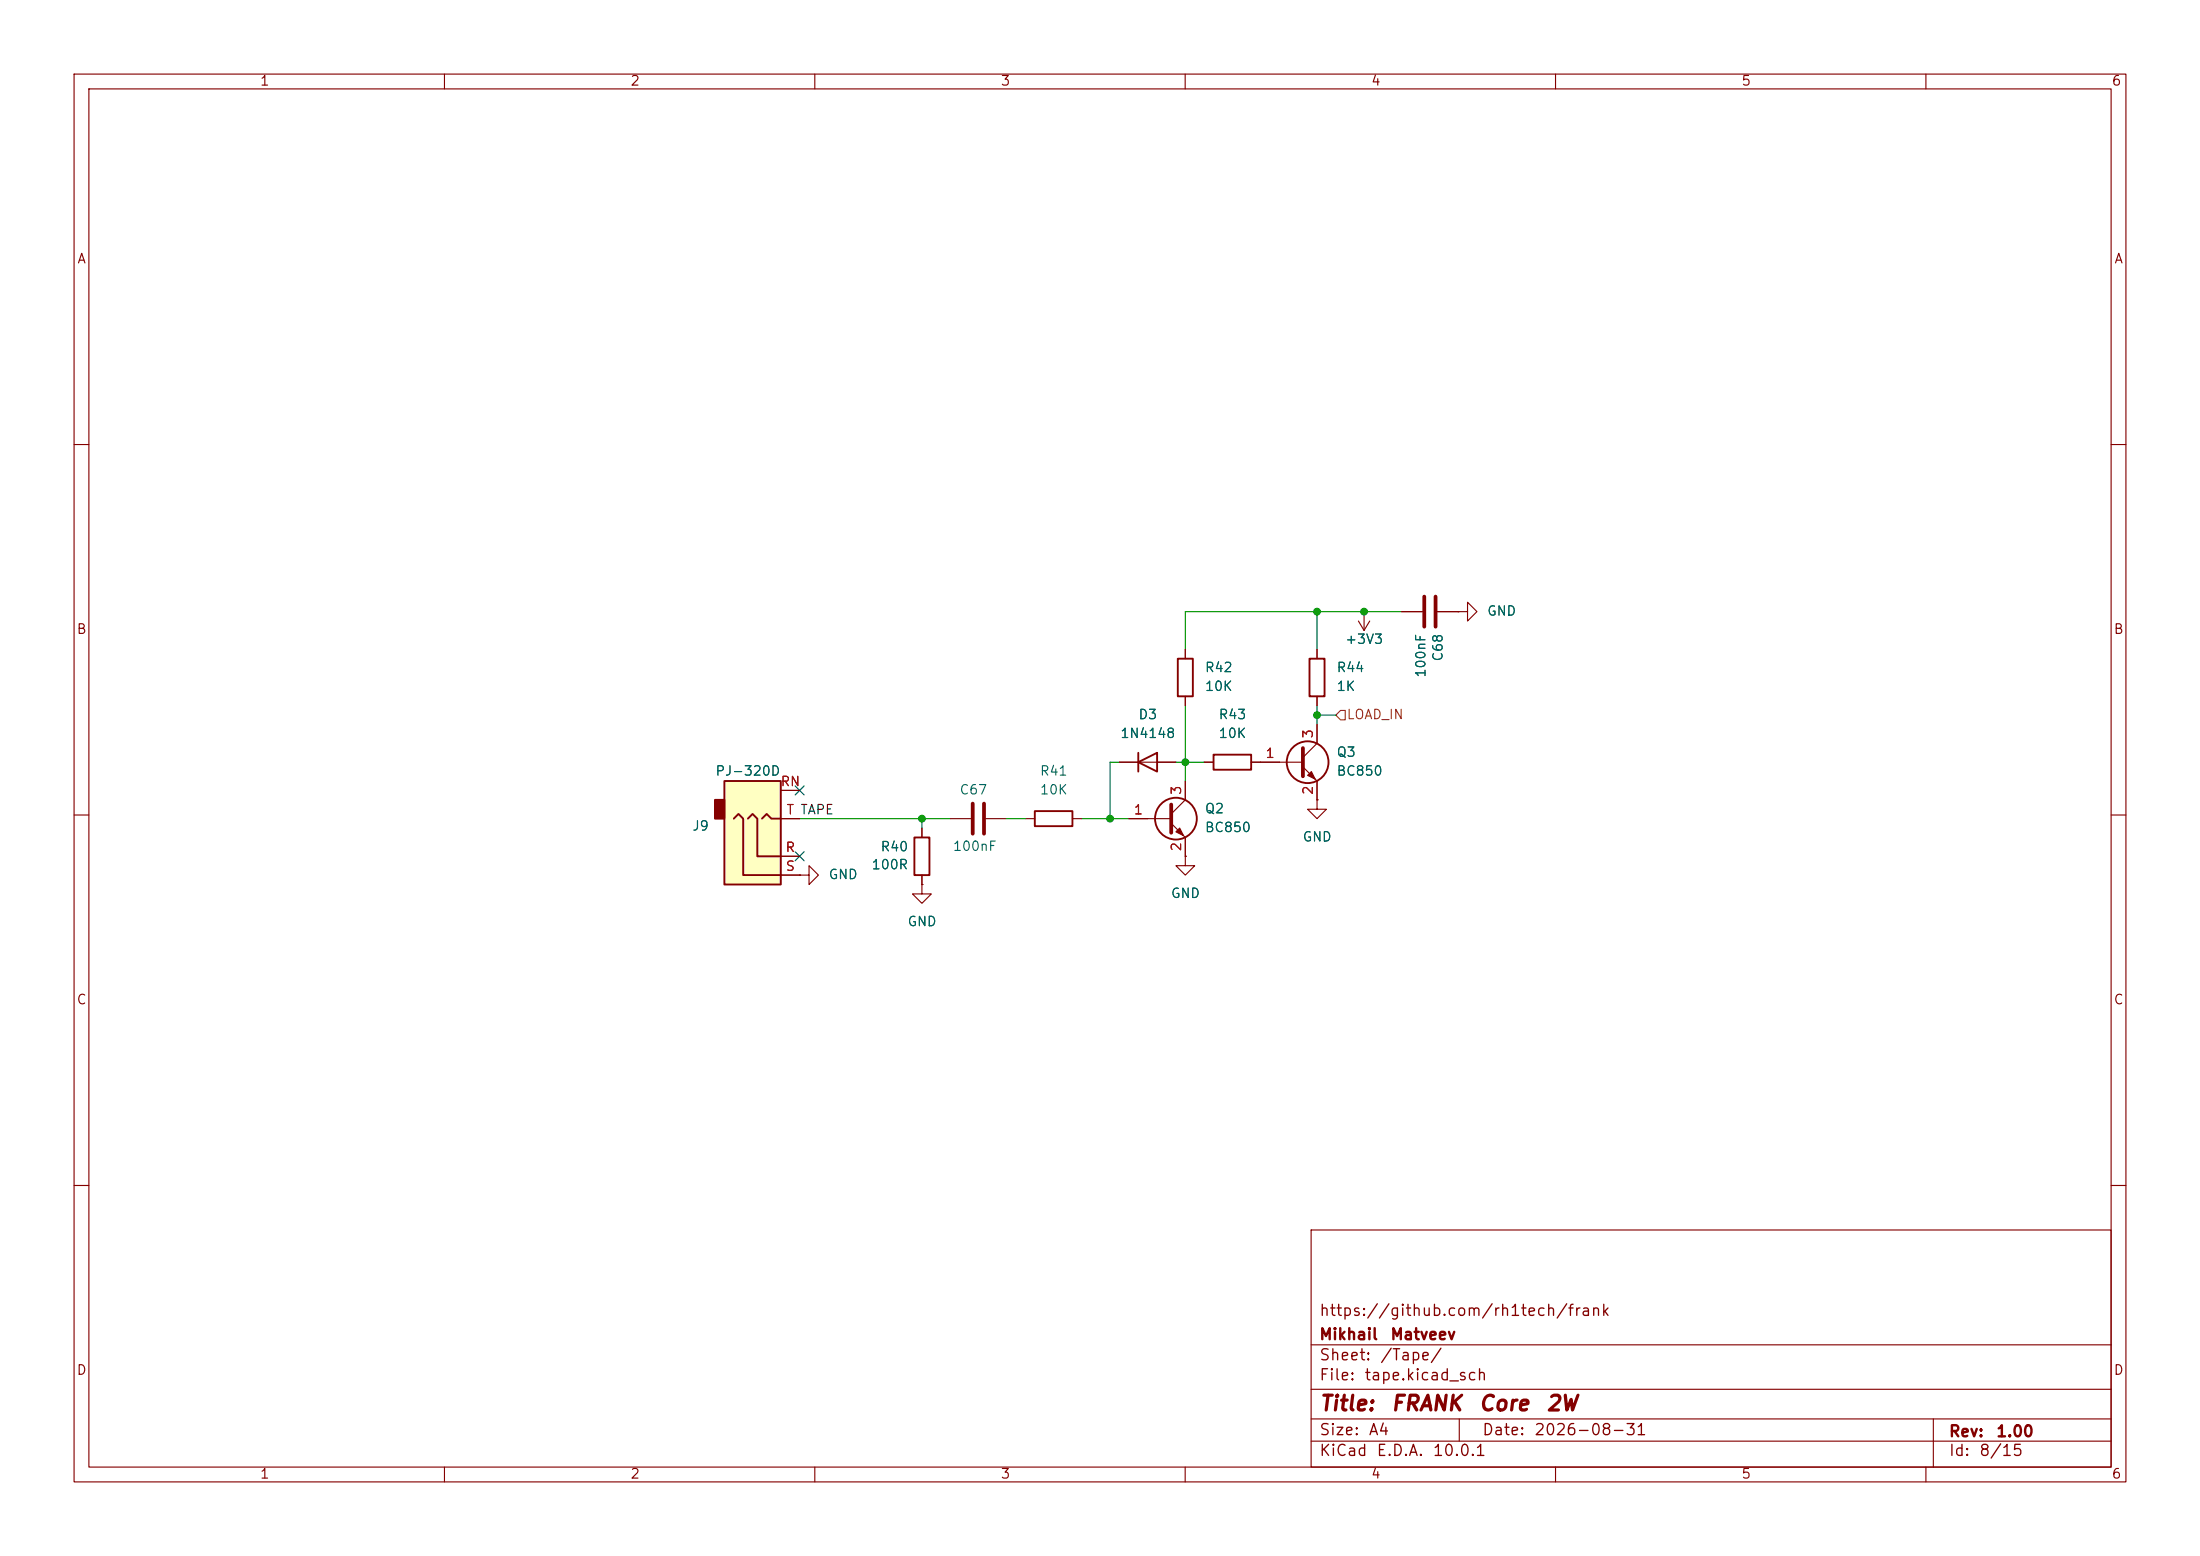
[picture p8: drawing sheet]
(kicad_sch
 (version 20260306)
 (generator "eeschema")
 (generator_version "10.0")
 (paper "A4")
 (title_block
  (title "${NAME}")
  (date "${DATE}")
  (rev "${VERSION}")
  (company "Mikhail Matveev")
  (comment 1 "https://github.com/rh1tech/frank"))
 (lib_symbols
  (symbol "FRANK:+3V3"
   (power global)
   (pin_numbers (hide yes))
   (pin_names
    (offset 0) (hide yes)) (exclude_from_sim no) (in_bom yes) (on_board yes)
   (in_pos_files yes)
   (duplicate_pin_numbers_are_jumpers no)
   (property "Reference" "#PWR" (at 0 -3.81 0) (show_name no) (do_not_autoplace no) (hide yes) (effects (font (size 1.27 1.27))))
   (property "Value" "+3V3" (at 0 3.556 0) (show_name no) (do_not_autoplace no) (effects (font (size 1.27 1.27))))
   (property "Footprint" "" (at 0 0 0) (show_name no) (do_not_autoplace no) (hide yes) (effects (font (size 1.27 1.27))))
   (property "Datasheet" "" (at 0 0 0) (show_name no) (do_not_autoplace no) (hide yes) (effects (font (size 1.27 1.27))))
   (property "Description" "Power symbol creates a global label with name \"+3V3\"" (at 0 0 0) (show_name no) (do_not_autoplace no) (hide yes) (effects (font (size 1.27 1.27))))
   (symbol "+3V3_0_1"
    (polyline (pts (xy -0.762 1.27) (xy 0 2.54)) (stroke (width 0) (type default)) (fill (type none)))
    (polyline (pts (xy 0 2.54) (xy 0.762 1.27)) (stroke (width 0) (type default)) (fill (type none)))
    (polyline (pts (xy 0 0) (xy 0 2.54)) (stroke (width 0) (type default)) (fill (type none))))
   (symbol "+3V3_1_1"
    (pin power_in line (at 0 0 90) (length 0) (name "" (effects (font (size 1.27 1.27)))) (number "1" (effects (font (size 1.27 1.27))))))
   (embedded_fonts no))
  (symbol "FRANK:AudioJack_3.5mm" (exclude_from_sim no) (in_bom yes) (on_board yes)
   (in_pos_files yes)
   (duplicate_pin_numbers_are_jumpers no)
   (property "Reference" "J12" (at -7.1119 -4.0097 0) (show_name no) (do_not_autoplace no) (effects (font (size 1.27 1.27)) (justify right)))
   (property "Value" "PJ-320D" (at 2.54 -11.43 0) (show_name no) (do_not_autoplace no) (hide yes) (effects (font (size 1.27 1.27)) (justify right)))
   (property "Footprint" "FRANK:AudioJack_3.5mm_PJ320D_AudioOut" (at 0 0 0) (show_name no) (do_not_autoplace no) (hide yes) (effects (font (size 1.27 1.27))))
   (property "Datasheet" "" (at 0 0 0) (show_name no) (do_not_autoplace no) (hide yes) (effects (font (size 1.27 1.27))))
   (property "Description" "" (at 0 0 0) (show_name no) (do_not_autoplace no) (hide yes) (effects (font (size 1.27 1.27))))
   (property "AliExpress" "https://www.aliexpress.com/item/4001158231104.html" (at 0 0 0) (show_name no) (do_not_autoplace no) (hide yes) (effects (font (size 1.27 1.27))))
   (property "Availability" "" (at 0 0 0) (show_name no) (do_not_autoplace no) (effects (font (size 1.27 1.27))))
   (property "Check_prices" "" (at 0 0 0) (show_name no) (do_not_autoplace no) (effects (font (size 1.27 1.27))))
   (property "Description_1" "" (at 0 0 0) (show_name no) (do_not_autoplace no) (effects (font (size 1.27 1.27))))
   (property "MF" "" (at 0 0 0) (show_name no) (do_not_autoplace no) (effects (font (size 1.27 1.27))))
   (property "MP" "" (at 0 0 0) (show_name no) (do_not_autoplace no) (effects (font (size 1.27 1.27))))
   (property "Package" "" (at 0 0 0) (show_name no) (do_not_autoplace no) (effects (font (size 1.27 1.27))))
   (property "Price" "" (at 0 0 0) (show_name no) (do_not_autoplace no) (effects (font (size 1.27 1.27))))
   (property "SnapEDA_Link" "" (at 0 0 0) (show_name no) (do_not_autoplace no) (effects (font (size 1.27 1.27))))
   (symbol "AudioJack_3.5mm_0_1"
    (rectangle (start -5.08 -5.08) (end -6.35 -7.62) (stroke (width 0.254) (type default)) (fill (type outline)))
    (polyline (pts (xy -1.905 -5.08) (xy -1.27 -5.715) (xy -0.635 -5.08) (xy -0.635 0) (xy 2.54 0)) (stroke (width 0.254) (type default)) (fill (type none)))
    (polyline (pts (xy 0 -5.08) (xy 0.635 -5.715) (xy 1.27 -5.08) (xy 2.54 -5.08)) (stroke (width 0.254) (type default)) (fill (type none)))
    (rectangle (start 2.54 3.81) (end -5.08 -10.16) (stroke (width 0.254) (type default)) (fill (type background)))
    (polyline (pts (xy 2.54 2.54) (xy -2.54 2.54) (xy -2.54 -5.08) (xy -3.175 -5.715) (xy -3.81 -5.08)) (stroke (width 0.254) (type default)) (fill (type none))))
   (symbol "AudioJack_3.5mm_1_1"
    (pin passive line (at 5.08 0 180) (length 2.54) (name "" (effects (font (size 1.27 1.27)))) (number "R" (effects (font (size 1.27 1.27)))))
    (pin passive line (at 5.08 -8.89 180) (length 2.54) (name "" (effects (font (size 1.27 1.27)))) (number "RN" (effects (font (size 1.27 1.27)))))
    (pin passive line (at 5.08 2.54 180) (length 2.54) (name "" (effects (font (size 1.27 1.27)))) (number "S" (effects (font (size 1.27 1.27)))))
    (pin passive line (at 5.08 -5.08 180) (length 2.54) (name "" (effects (font (size 1.27 1.27)))) (number "T" (effects (font (size 1.27 1.27))))))
   (embedded_fonts no))
  (symbol "FRANK:BC850"
   (pin_names
    (offset 0) (hide yes)) (exclude_from_sim no) (in_bom yes) (on_board yes)
   (in_pos_files yes)
   (duplicate_pin_numbers_are_jumpers no)
   (property "Reference" "Q2" (at 4.8514 0.8347 0) (show_name no) (do_not_autoplace no) (effects (font (size 1.27 1.27)) (justify left)))
   (property "Value" "BC850" (at 4.8514 -1.7022 0) (show_name no) (do_not_autoplace no) (effects (font (size 1.27 1.27)) (justify left)))
   (property "Footprint" "FRANK:SOT-23" (at 5.08 -1.905 0) (show_name no) (do_not_autoplace no) (hide yes) (effects (font (size 1.27 1.27)
    (italic yes)) (justify left)))
   (property "Datasheet" "https://jlcpcb.com/api/file/downloadByFileSystemAccessId/8589906454766653440" (at 0 0 0) (show_name no) (do_not_autoplace no) (hide yes) (effects (font (size 1.27 1.27)) (justify left)))
   (property "Description" "0.1A Ic, 45V Vce, NPN Transistor, SOT-23" (at 0 0 0) (show_name no) (do_not_autoplace no) (hide yes) (effects (font (size 1.27 1.27))))
   (property "AliExpress" "https://www.aliexpress.com/item/1005005008637286.html" (at 0 0 0) (show_name no) (do_not_autoplace no) (hide yes) (effects (font (size 1.27 1.27))))
   (property "LCSC" "" (at 0 0 0) (show_name no) (do_not_autoplace no) (effects (font (size 1.27 1.27))))
   (property "Availability" "" (at 0 0 0) (show_name no) (do_not_autoplace no) (effects (font (size 1.27 1.27))))
   (property "Check_prices" "" (at 0 0 0) (show_name no) (do_not_autoplace no) (effects (font (size 1.27 1.27))))
   (property "Description_1" "" (at 0 0 0) (show_name no) (do_not_autoplace no) (effects (font (size 1.27 1.27))))
   (property "MF" "" (at 0 0 0) (show_name no) (do_not_autoplace no) (effects (font (size 1.27 1.27))))
   (property "MP" "" (at 0 0 0) (show_name no) (do_not_autoplace no) (effects (font (size 1.27 1.27))))
   (property "Package" "" (at 0 0 0) (show_name no) (do_not_autoplace no) (effects (font (size 1.27 1.27))))
   (property "Price" "" (at 0 0 0) (show_name no) (do_not_autoplace no) (effects (font (size 1.27 1.27))))
   (property "SnapEDA_Link" "" (at 0 0 0) (show_name no) (do_not_autoplace no) (effects (font (size 1.27 1.27))))
   (symbol "BC850_0_1"
    (polyline (pts (xy -2.54 0) (xy 0.635 0)) (stroke (width 0) (type default)) (fill (type none)))
    (polyline (pts (xy 0.635 1.905) (xy 0.635 -1.905)) (stroke (width 0.508) (type default)) (fill (type none)))
    (circle (center 1.27 0) (radius 2.8194) (stroke (width 0.254) (type default)) (fill (type none))))
   (symbol "BC850_1_1"
    (polyline (pts (xy 0.635 0.635) (xy 2.54 2.54)) (stroke (width 0) (type default)) (fill (type none)))
    (polyline (pts (xy 0.635 -0.635) (xy 2.54 -2.54)) (stroke (width 0) (type default)) (fill (type none)))
    (polyline (pts (xy 1.27 -1.778) (xy 1.778 -1.27) (xy 2.286 -2.286) (xy 1.27 -1.778)) (stroke (width 0) (type default)) (fill (type outline)))
    (pin input line (at -5.08 0 0) (length 2.54) (name "B" (effects (font (size 1.27 1.27)))) (number "1" (effects (font (size 1.27 1.27)))))
    (pin passive line (at 2.54 -5.08 90) (length 2.54) (name "E" (effects (font (size 1.27 1.27)))) (number "2" (effects (font (size 1.27 1.27)))))
    (pin passive line (at 2.54 5.08 270) (length 2.54) (name "C" (effects (font (size 1.27 1.27)))) (number "3" (effects (font (size 1.27 1.27))))))
   (embedded_fonts no))
  (symbol "FRANK:C"
   (pin_numbers (hide yes))
   (pin_names
    (offset 0.254)) (exclude_from_sim no) (in_bom yes) (on_board yes)
   (in_pos_files yes)
   (duplicate_pin_numbers_are_jumpers no)
   (property "Reference" "C" (at 0.635 2.54 0) (show_name no) (do_not_autoplace no) (effects (font (size 1.27 1.27)) (justify left)))
   (property "Value" "C" (at 0.635 -2.54 0) (show_name no) (do_not_autoplace no) (effects (font (size 1.27 1.27)) (justify left)))
   (property "Footprint" "" (at 0.9652 -3.81 0) (show_name no) (do_not_autoplace no) (hide yes) (effects (font (size 1.27 1.27))))
   (property "Datasheet" "" (at 0 0 0) (show_name no) (do_not_autoplace no) (hide yes) (effects (font (size 1.27 1.27))))
   (property "Description" "Unpolarized capacitor" (at 0 0 0) (show_name no) (do_not_autoplace no) (hide yes) (effects (font (size 1.27 1.27))))
   (symbol "C_0_1"
    (polyline (pts (xy -2.032 0.762) (xy 2.032 0.762)) (stroke (width 0.508) (type default)) (fill (type none)))
    (polyline (pts (xy -2.032 -0.762) (xy 2.032 -0.762)) (stroke (width 0.508) (type default)) (fill (type none))))
   (symbol "C_1_1"
    (pin passive line (at 0 3.81 270) (length 2.794) (name "" (effects (font (size 1.27 1.27)))) (number "1" (effects (font (size 1.27 1.27)))))
    (pin passive line (at 0 -3.81 90) (length 2.794) (name "" (effects (font (size 1.27 1.27)))) (number "2" (effects (font (size 1.27 1.27))))))
   (embedded_fonts no))
  (symbol "FRANK:D"
   (pin_numbers (hide yes))
   (pin_names
    (offset 1.016) (hide yes)) (exclude_from_sim no) (in_bom yes) (on_board yes)
   (in_pos_files yes)
   (duplicate_pin_numbers_are_jumpers no)
   (property "Reference" "D" (at 0 2.54 0) (show_name no) (do_not_autoplace no) (effects (font (size 1.27 1.27))))
   (property "Value" "D" (at 0 -2.54 0) (show_name no) (do_not_autoplace no) (effects (font (size 1.27 1.27))))
   (property "Footprint" "" (at 0 0 0) (show_name no) (do_not_autoplace no) (hide yes) (effects (font (size 1.27 1.27))))
   (property "Datasheet" "" (at 0 0 0) (show_name no) (do_not_autoplace no) (hide yes) (effects (font (size 1.27 1.27))))
   (property "Description" "Diode" (at 0 0 0) (show_name no) (do_not_autoplace no) (hide yes) (effects (font (size 1.27 1.27))))
   (property "Sim.Device" "D" (at 0 0 0) (show_name no) (do_not_autoplace no) (hide yes) (effects (font (size 1.27 1.27))))
   (property "Sim.Pins" "1=K 2=A" (at 0 0 0) (show_name no) (do_not_autoplace no) (hide yes) (effects (font (size 1.27 1.27))))
   (symbol "D_0_1"
    (polyline (pts (xy -1.27 1.27) (xy -1.27 -1.27)) (stroke (width 0.254) (type default)) (fill (type none)))
    (polyline (pts (xy 1.27 1.27) (xy 1.27 -1.27) (xy -1.27 0) (xy 1.27 1.27)) (stroke (width 0.254) (type default)) (fill (type none)))
    (polyline (pts (xy 1.27 0) (xy -1.27 0)) (stroke (width 0) (type default)) (fill (type none))))
   (symbol "D_1_1"
    (pin passive line (at -3.81 0 0) (length 2.54) (name "K" (effects (font (size 1.27 1.27)))) (number "1" (effects (font (size 1.27 1.27)))))
    (pin passive line (at 3.81 0 180) (length 2.54) (name "A" (effects (font (size 1.27 1.27)))) (number "2" (effects (font (size 1.27 1.27))))))
   (embedded_fonts no))
  (symbol "FRANK:GND"
   (power global)
   (pin_numbers (hide yes))
   (pin_names
    (offset 0) (hide yes)) (exclude_from_sim no) (in_bom yes) (on_board yes)
   (in_pos_files yes)
   (duplicate_pin_numbers_are_jumpers no)
   (property "Reference" "#PWR" (at 0 -6.35 0) (show_name no) (do_not_autoplace no) (hide yes) (effects (font (size 1.27 1.27))))
   (property "Value" "GND" (at 0 -3.81 0) (show_name no) (do_not_autoplace no) (effects (font (size 1.27 1.27))))
   (property "Footprint" "" (at 0 0 0) (show_name no) (do_not_autoplace no) (hide yes) (effects (font (size 1.27 1.27))))
   (property "Datasheet" "" (at 0 0 0) (show_name no) (do_not_autoplace no) (hide yes) (effects (font (size 1.27 1.27))))
   (property "Description" "Power symbol creates a global label with name \"GND\" , ground" (at 0 0 0) (show_name no) (do_not_autoplace no) (hide yes) (effects (font (size 1.27 1.27))))
   (symbol "GND_0_1"
    (polyline (pts (xy 0 0) (xy 0 -1.27) (xy 1.27 -1.27) (xy 0 -2.54) (xy -1.27 -1.27) (xy 0 -1.27)) (stroke (width 0) (type default)) (fill (type none))))
   (symbol "GND_1_1"
    (pin power_in line (at 0 0 270) (length 0) (name "" (effects (font (size 1.27 1.27)))) (number "1" (effects (font (size 1.27 1.27))))))
   (embedded_fonts no))
  (symbol "FRANK:R"
   (pin_numbers (hide yes))
   (pin_names
    (offset 0)) (exclude_from_sim no) (in_bom yes) (on_board yes)
   (in_pos_files yes)
   (duplicate_pin_numbers_are_jumpers no)
   (property "Reference" "R" (at 2.032 0 90) (show_name no) (do_not_autoplace no) (effects (font (size 1.27 1.27))))
   (property "Value" "R" (at 0 0 90) (show_name no) (do_not_autoplace no) (effects (font (size 1.27 1.27))))
   (property "Footprint" "" (at -1.778 0 90) (show_name no) (do_not_autoplace no) (hide yes) (effects (font (size 1.27 1.27))))
   (property "Datasheet" "" (at 0 0 0) (show_name no) (do_not_autoplace no) (hide yes) (effects (font (size 1.27 1.27))))
   (property "Description" "Resistor" (at 0 0 0) (show_name no) (do_not_autoplace no) (hide yes) (effects (font (size 1.27 1.27))))
   (symbol "R_0_1"
    (rectangle (start -1.016 -2.54) (end 1.016 2.54) (stroke (width 0.254) (type default)) (fill (type none))))
   (symbol "R_1_1"
    (pin passive line (at 0 3.81 270) (length 1.27) (name "" (effects (font (size 1.27 1.27)))) (number "1" (effects (font (size 1.27 1.27)))))
    (pin passive line (at 0 -3.81 90) (length 1.27) (name "" (effects (font (size 1.27 1.27)))) (number "2" (effects (font (size 1.27 1.27))))))
   (embedded_fonts no)))
 (junction
  (at 149.86 110.49)
  (diameter 0)
  (color 0 0 0 0))
 (junction
  (at 177.8 96.52)
  (diameter 0)
  (color 0 0 0 0))
 (junction
  (at 160.02 102.87)
  (diameter 0)
  (color 0 0 0 0))
 (junction
  (at 124.46 110.49)
  (diameter 0)
  (color 0 0 0 0))
 (junction
  (at 177.8 82.55)
  (diameter 0)
  (color 0 0 0 0))
 (junction
  (at 184.15 82.55)
  (diameter 0)
  (color 0 0 0 0))
 (no_connect
  (at 107.95 106.68))
 (no_connect
  (at 107.95 115.57))
 (wire
  (pts (xy 107.95 110.49) (xy 124.46 110.49))
  (stroke (width 0) (type default)))
 (wire
  (pts (xy 158.75 102.87) (xy 160.02 102.87))
  (stroke (width 0) (type default)))
 (wire
  (pts (xy 160.02 95.25) (xy 160.02 102.87))
  (stroke (width 0) (type default)))
 (wire
  (pts (xy 177.8 95.25) (xy 177.8 96.52))
  (stroke (width 0) (type default)))
 (wire
  (pts (xy 151.13 102.87) (xy 149.86 102.87))
  (stroke (width 0) (type default)))
 (wire
  (pts (xy 160.02 82.55) (xy 177.8 82.55))
  (stroke (width 0) (type default)))
 (wire
  (pts (xy 180.34 96.52) (xy 177.8 96.52))
  (stroke (width 0) (type default)))
 (wire
  (pts (xy 177.8 82.55) (xy 177.8 87.63))
  (stroke (width 0) (type default)))
 (wire
  (pts (xy 146.05 110.49) (xy 149.86 110.49))
  (stroke (width 0) (type default)))
 (wire
  (pts (xy 160.02 82.55) (xy 160.02 87.63))
  (stroke (width 0) (type default)))
 (wire
  (pts (xy 124.46 110.49) (xy 124.46 111.76))
  (stroke (width 0) (type default)))
 (wire
  (pts (xy 160.02 102.87) (xy 160.02 105.41))
  (stroke (width 0) (type default)))
 (wire
  (pts (xy 149.86 102.87) (xy 149.86 110.49))
  (stroke (width 0) (type default)))
 (wire
  (pts (xy 184.15 82.55) (xy 189.23 82.55))
  (stroke (width 0) (type default)))
 (wire
  (pts (xy 177.8 96.52) (xy 177.8 97.79))
  (stroke (width 0) (type default)))
 (wire
  (pts (xy 135.89 110.49) (xy 138.43 110.49))
  (stroke (width 0) (type default)))
 (wire
  (pts (xy 149.86 110.49) (xy 152.4 110.49))
  (stroke (width 0) (type default)))
 (wire
  (pts (xy 160.02 102.87) (xy 162.56 102.87))
  (stroke (width 0) (type default)))
 (wire
  (pts (xy 124.46 110.49) (xy 128.27 110.49))
  (stroke (width 0) (type default)))
 (wire
  (pts (xy 177.8 82.55) (xy 184.15 82.55))
  (stroke (width 0) (type default)))
 (label "TAPE"
  (at 107.95 110.49 0)
  (effects (font (size 1.27 1.27)) (justify left bottom)))
 (hierarchical_label "LOAD_IN"
  (shape input)
  (at 180.34 96.52 0)
  (effects (font (size 1.27 1.27)) (justify left)))
 (symbol
  (lib_id "FRANK:GND")
  (at 124.46 119.38 0)
  (unit 1)
  (body_style 1)
  (exclude_from_sim no)
  (in_bom yes)
  (on_board yes)
  (in_pos_files yes)
  (dnp no)
  (fields_autoplaced yes)
  (property "Reference" "#PWR0135" (at 124.46 125.73 0) (hide yes) (show_name no) (do_not_autoplace no) (effects (font (size 1.27 1.27))))
  (property "Value" "GND" (at 124.46 124.46 0) (show_name no) (do_not_autoplace no) (effects (font (size 1.27 1.27))))
  (property "Footprint" "" (at 124.46 119.38 0) (hide yes) (show_name no) (do_not_autoplace no) (effects (font (size 1.27 1.27))))
  (property "Datasheet" "" (at 124.46 119.38 0) (hide yes) (show_name no) (do_not_autoplace no) (effects (font (size 1.27 1.27))))
  (property "Description" "Power symbol creates a global label with name \"GND\" , ground" (at 124.46 119.38 0) (hide yes) (show_name no) (do_not_autoplace no) (effects (font (size 1.27 1.27))))
  (pin "1"))
 (symbol
  (lib_id "FRANK:C")
  (at 193.04 82.55 270)
  (unit 1)
  (body_style 1)
  (exclude_from_sim no)
  (in_bom yes)
  (on_board yes)
  (in_pos_files yes)
  (dnp no)
  (property "Reference" "C68" (at 194.2084 85.471 0) (show_name no) (do_not_autoplace no) (effects (font (size 1.27 1.27)) (justify left)))
  (property "Value" "100nF" (at 191.897 85.471 0) (show_name no) (do_not_autoplace no) (effects (font (size 1.27 1.27)) (justify left)))
  (property "Footprint" "FRANK:C_0603_1608Metric" (at 189.23 83.5152 0) (hide yes) (show_name no) (do_not_autoplace no) (effects (font (size 1.27 1.27))))
  (property "Datasheet" "https://jlcpcb.com/api/file/downloadByFileSystemAccessId/8667086713681608704" (at 193.04 82.55 0) (hide yes) (show_name no) (do_not_autoplace no) (effects (font (size 1.27 1.27))))
  (property "Description" "Unpolarized capacitor" (at 193.04 82.55 0) (hide yes) (show_name no) (do_not_autoplace no) (effects (font (size 1.27 1.27))))
  (property "AliExpress" "https://www.aliexpress.com/item/33008008276.html" (at 193.04 82.55 0) (hide yes) (show_name no) (do_not_autoplace no) (effects (font (size 1.27 1.27))))
  (property "LCSC" "C14663" (at 193.04 82.55 0) (hide yes) (show_name no) (do_not_autoplace no) (effects (font (size 1.27 1.27))))
  (pin "1")
  (pin "2"))
 (symbol
  (lib_id "FRANK:GND")
  (at 196.85 82.55 90)
  (unit 1)
  (body_style 1)
  (exclude_from_sim no)
  (in_bom yes)
  (on_board yes)
  (in_pos_files yes)
  (dnp no)
  (fields_autoplaced yes)
  (property "Reference" "#PWR0139" (at 203.2 82.55 0) (hide yes) (show_name no) (do_not_autoplace no) (effects (font (size 1.27 1.27))))
  (property "Value" "GND" (at 200.66 82.5499 90) (show_name no) (do_not_autoplace no) (effects (font (size 1.27 1.27)) (justify right)))
  (property "Footprint" "" (at 196.85 82.55 0) (hide yes) (show_name no) (do_not_autoplace no) (effects (font (size 1.27 1.27))))
  (property "Datasheet" "" (at 196.85 82.55 0) (hide yes) (show_name no) (do_not_autoplace no) (effects (font (size 1.27 1.27))))
  (property "Description" "Power symbol creates a global label with name \"GND\" , ground" (at 196.85 82.55 0) (hide yes) (show_name no) (do_not_autoplace no) (effects (font (size 1.27 1.27))))
  (pin "1"))
 (symbol
  (lib_id "FRANK:+3V3")
  (at 184.15 82.55 180)
  (unit 1)
  (body_style 1)
  (exclude_from_sim no)
  (in_bom yes)
  (on_board yes)
  (in_pos_files yes)
  (dnp no)
  (property "Reference" "#PWR0138" (at 184.15 78.74 0) (hide yes) (show_name no) (do_not_autoplace no) (effects (font (size 1.27 1.27))))
  (property "Value" "+3V3" (at 184.15 86.36 0) (show_name no) (do_not_autoplace no) (effects (font (size 1.27 1.27))))
  (property "Footprint" "" (at 184.15 82.55 0) (hide yes) (show_name no) (do_not_autoplace no) (effects (font (size 1.27 1.27))))
  (property "Datasheet" "" (at 184.15 82.55 0) (hide yes) (show_name no) (do_not_autoplace no) (effects (font (size 1.27 1.27))))
  (property "Description" "Power symbol creates a global label with name \"+3V3\"" (at 184.15 82.55 0) (hide yes) (show_name no) (do_not_autoplace no) (effects (font (size 1.27 1.27))))
  (pin "1"))
 (symbol
  (lib_id "FRANK:GND")
  (at 160.02 115.57 0)
  (unit 1)
  (body_style 1)
  (exclude_from_sim no)
  (in_bom yes)
  (on_board yes)
  (in_pos_files yes)
  (dnp no)
  (fields_autoplaced yes)
  (property "Reference" "#PWR0136" (at 160.02 121.92 0) (hide yes) (show_name no) (do_not_autoplace no) (effects (font (size 1.27 1.27))))
  (property "Value" "GND" (at 160.02 120.65 0) (show_name no) (do_not_autoplace no) (effects (font (size 1.27 1.27))))
  (property "Footprint" "" (at 160.02 115.57 0) (hide yes) (show_name no) (do_not_autoplace no) (effects (font (size 1.27 1.27))))
  (property "Datasheet" "" (at 160.02 115.57 0) (hide yes) (show_name no) (do_not_autoplace no) (effects (font (size 1.27 1.27))))
  (property "Description" "Power symbol creates a global label with name \"GND\" , ground" (at 160.02 115.57 0) (hide yes) (show_name no) (do_not_autoplace no) (effects (font (size 1.27 1.27))))
  (pin "1"))
 (symbol
  (lib_id "FRANK:R")
  (at 160.02 91.44 0)
  (unit 1)
  (body_style 1)
  (exclude_from_sim no)
  (in_bom yes)
  (on_board yes)
  (in_pos_files yes)
  (dnp no)
  (fields_autoplaced yes)
  (property "Reference" "R42" (at 162.56 90.1699 0) (show_name no) (do_not_autoplace no) (effects (font (size 1.27 1.27)) (justify left)))
  (property "Value" "10K" (at 162.56 92.7099 0) (show_name no) (do_not_autoplace no) (effects (font (size 1.27 1.27)) (justify left)))
  (property "Footprint" "FRANK:R_0603_1608Metric" (at 158.242 91.44 90) (hide yes) (show_name no) (do_not_autoplace no) (effects (font (size 1.27 1.27))))
  (property "Datasheet" "https://jlcpcb.com/api/file/downloadByFileSystemAccessId/8763490791224557568" (at 160.02 91.44 0) (hide yes) (show_name no) (do_not_autoplace no) (effects (font (size 1.27 1.27))))
  (property "Description" "Resistor" (at 160.02 91.44 0) (hide yes) (show_name no) (do_not_autoplace no) (effects (font (size 1.27 1.27))))
  (property "AliExpress" "https://www.aliexpress.com/item/1005005945735199.html" (at 160.02 91.44 0) (hide yes) (show_name no) (do_not_autoplace no) (effects (font (size 1.27 1.27))))
  (property "LCSC" "C2906982" (at 160.02 91.44 0) (hide yes) (show_name no) (do_not_autoplace no) (effects (font (size 1.27 1.27))))
  (pin "1")
  (pin "2"))
 (symbol
  (lib_id "FRANK:GND")
  (at 177.8 107.95 0)
  (unit 1)
  (body_style 1)
  (exclude_from_sim no)
  (in_bom yes)
  (on_board yes)
  (in_pos_files yes)
  (dnp no)
  (fields_autoplaced yes)
  (property "Reference" "#PWR0137" (at 177.8 114.3 0) (hide yes) (show_name no) (do_not_autoplace no) (effects (font (size 1.27 1.27))))
  (property "Value" "GND" (at 177.8 113.03 0) (show_name no) (do_not_autoplace no) (effects (font (size 1.27 1.27))))
  (property "Footprint" "" (at 177.8 107.95 0) (hide yes) (show_name no) (do_not_autoplace no) (effects (font (size 1.27 1.27))))
  (property "Datasheet" "" (at 177.8 107.95 0) (hide yes) (show_name no) (do_not_autoplace no) (effects (font (size 1.27 1.27))))
  (property "Description" "Power symbol creates a global label with name \"GND\" , ground" (at 177.8 107.95 0) (hide yes) (show_name no) (do_not_autoplace no) (effects (font (size 1.27 1.27))))
  (pin "1"))
 (symbol
  (lib_id "FRANK:AudioJack_3.5mm")
  (at 102.87 115.57 0)
  (mirror x)
  (unit 1)
  (body_style 1)
  (exclude_from_sim no)
  (in_bom yes)
  (on_board yes)
  (in_pos_files yes)
  (dnp no)
  (property "Reference" "J9" (at 95.7581 111.5603 0) (show_name no) (do_not_autoplace no) (effects (font (size 1.27 1.27)) (justify right)))
  (property "Value" "PJ-320D" (at 105.41 104.14 0) (show_name no) (do_not_autoplace no) (effects (font (size 1.27 1.27)) (justify right)))
  (property "Footprint" "FRANK:AudioJack_3.5mm_PJ320D_TapeIn" (at 102.87 115.57 0) (hide yes) (show_name no) (do_not_autoplace no) (effects (font (size 1.27 1.27))))
  (property "Datasheet" "https://jlcpcb.com/api/file/downloadByFileSystemAccessId/8756487168988585984" (at 102.87 115.57 0) (hide yes) (show_name no) (do_not_autoplace no) (effects (font (size 1.27 1.27))))
  (property "Description" "" (at 102.87 115.57 0) (hide yes) (show_name no) (do_not_autoplace no) (effects (font (size 1.27 1.27))))
  (property "AliExpress" "https://www.aliexpress.com/item/4001158231104.html" (at 102.87 115.57 0) (hide yes) (show_name no) (do_not_autoplace no) (effects (font (size 1.27 1.27))))
  (property "LCSC" "C431535" (at 102.87 115.57 0) (hide yes) (show_name no) (do_not_autoplace no) (effects (font (size 1.27 1.27))))
  (pin "R")
  (pin "S")
  (pin "T")
  (pin "RN"))
 (symbol
  (lib_id "FRANK:GND")
  (at 107.95 118.11 90)
  (unit 1)
  (body_style 1)
  (exclude_from_sim no)
  (in_bom yes)
  (on_board yes)
  (in_pos_files yes)
  (dnp no)
  (fields_autoplaced yes)
  (property "Reference" "#PWR0134" (at 114.3 118.11 0) (hide yes) (show_name no) (do_not_autoplace no) (effects (font (size 1.27 1.27))))
  (property "Value" "GND" (at 111.76 118.1099 90) (show_name no) (do_not_autoplace no) (effects (font (size 1.27 1.27)) (justify right)))
  (property "Footprint" "" (at 107.95 118.11 0) (hide yes) (show_name no) (do_not_autoplace no) (effects (font (size 1.27 1.27))))
  (property "Datasheet" "" (at 107.95 118.11 0) (hide yes) (show_name no) (do_not_autoplace no) (effects (font (size 1.27 1.27))))
  (property "Description" "Power symbol creates a global label with name \"GND\" , ground" (at 107.95 118.11 0) (hide yes) (show_name no) (do_not_autoplace no) (effects (font (size 1.27 1.27))))
  (pin "1"))
 (symbol
  (lib_id "FRANK:R")
  (at 166.37 102.87 90)
  (unit 1)
  (body_style 1)
  (exclude_from_sim no)
  (in_bom yes)
  (on_board yes)
  (in_pos_files yes)
  (dnp no)
  (fields_autoplaced yes)
  (property "Reference" "R43" (at 166.37 96.52 90) (show_name no) (do_not_autoplace no) (effects (font (size 1.27 1.27))))
  (property "Value" "10K" (at 166.37 99.06 90) (show_name no) (do_not_autoplace no) (effects (font (size 1.27 1.27))))
  (property "Footprint" "FRANK:R_0603_1608Metric" (at 166.37 104.648 90) (hide yes) (show_name no) (do_not_autoplace no) (effects (font (size 1.27 1.27))))
  (property "Datasheet" "https://jlcpcb.com/api/file/downloadByFileSystemAccessId/8763490791224557568" (at 166.37 102.87 0) (hide yes) (show_name no) (do_not_autoplace no) (effects (font (size 1.27 1.27))))
  (property "Description" "Resistor" (at 166.37 102.87 0) (hide yes) (show_name no) (do_not_autoplace no) (effects (font (size 1.27 1.27))))
  (property "AliExpress" "https://www.aliexpress.com/item/1005005945735199.html" (at 166.37 102.87 0) (hide yes) (show_name no) (do_not_autoplace no) (effects (font (size 1.27 1.27))))
  (property "LCSC" "C2906982" (at 166.37 102.87 0) (hide yes) (show_name no) (do_not_autoplace no) (effects (font (size 1.27 1.27))))
  (pin "1")
  (pin "2"))
 (symbol
  (lib_id "FRANK:BC850")
  (at 157.48 110.49 0)
  (unit 1)
  (body_style 1)
  (exclude_from_sim no)
  (in_bom yes)
  (on_board yes)
  (in_pos_files yes)
  (dnp no)
  (fields_autoplaced yes)
  (property "Reference" "Q2" (at 162.56 109.2199 0) (show_name no) (do_not_autoplace no) (effects (font (size 1.27 1.27)) (justify left)))
  (property "Value" "BC850" (at 162.56 111.7599 0) (show_name no) (do_not_autoplace no) (effects (font (size 1.27 1.27)) (justify left)))
  (property "Footprint" "FRANK:SOT-23" (at 162.56 112.395 0) (hide yes) (show_name no) (do_not_autoplace no) (effects (font (size 1.27 1.27)
    (italic yes)) (justify left)))
  (property "Datasheet" "https://jlcpcb.com/api/file/downloadByFileSystemAccessId/8589906454766653440" (at 157.48 110.49 0) (hide yes) (show_name no) (do_not_autoplace no) (effects (font (size 1.27 1.27)) (justify left)))
  (property "Description" "0.1A Ic, 45V Vce, NPN Transistor, SOT-23" (at 157.48 110.49 0) (hide yes) (show_name no) (do_not_autoplace no) (effects (font (size 1.27 1.27))))
  (property "AliExpress" "https://www.aliexpress.com/item/1005005008637286.html" (at 157.48 110.49 0) (hide yes) (show_name no) (do_not_autoplace no) (effects (font (size 1.27 1.27))))
  (property "LCSC" "C503377" (at 157.48 110.49 0) (hide yes) (show_name no) (do_not_autoplace no) (effects (font (size 1.27 1.27))))
  (pin "1")
  (pin "2")
  (pin "3"))
 (symbol
  (lib_id "FRANK:R")
  (at 177.8 91.44 0)
  (unit 1)
  (body_style 1)
  (exclude_from_sim no)
  (in_bom yes)
  (on_board yes)
  (in_pos_files yes)
  (dnp no)
  (fields_autoplaced yes)
  (property "Reference" "R44" (at 180.34 90.1699 0) (show_name no) (do_not_autoplace no) (effects (font (size 1.27 1.27)) (justify left)))
  (property "Value" "1K" (at 180.34 92.7099 0) (show_name no) (do_not_autoplace no) (effects (font (size 1.27 1.27)) (justify left)))
  (property "Footprint" "FRANK:R_0603_1608Metric" (at 176.022 91.44 90) (hide yes) (show_name no) (do_not_autoplace no) (effects (font (size 1.27 1.27))))
  (property "Datasheet" "https://jlcpcb.com/api/file/downloadByFileSystemAccessId/8579706098733010944" (at 177.8 91.44 0) (hide yes) (show_name no) (do_not_autoplace no) (effects (font (size 1.27 1.27))))
  (property "Description" "Resistor" (at 177.8 91.44 0) (hide yes) (show_name no) (do_not_autoplace no) (effects (font (size 1.27 1.27))))
  (property "AliExpress" "https://www.aliexpress.com/item/1005005945735199.html" (at 177.8 91.44 0) (hide yes) (show_name no) (do_not_autoplace no) (effects (font (size 1.27 1.27))))
  (property "LCSC" "C21190" (at 177.8 91.44 0) (hide yes) (show_name no) (do_not_autoplace no) (effects (font (size 1.27 1.27))))
  (pin "1")
  (pin "2"))
 (symbol
  (lib_id "FRANK:R")
  (at 142.24 110.49 90)
  (unit 1)
  (body_style 1)
  (exclude_from_sim no)
  (in_bom yes)
  (on_board yes)
  (in_pos_files yes)
  (dnp no)
  (fields_autoplaced yes)
  (property "Reference" "R41" (at 142.24 104.14 90) (show_name no) (do_not_autoplace no) (effects (font (size 1.27 1.27))))
  (property "Value" "10K" (at 142.24 106.68 90) (show_name no) (do_not_autoplace no) (effects (font (size 1.27 1.27))))
  (property "Footprint" "FRANK:R_0603_1608Metric" (at 142.24 112.268 90) (hide yes) (show_name no) (do_not_autoplace no) (effects (font (size 1.27 1.27))))
  (property "Datasheet" "https://jlcpcb.com/api/file/downloadByFileSystemAccessId/8763490791224557568" (at 142.24 110.49 0) (hide yes) (show_name no) (do_not_autoplace no) (effects (font (size 1.27 1.27))))
  (property "Description" "Resistor" (at 142.24 110.49 0) (hide yes) (show_name no) (do_not_autoplace no) (effects (font (size 1.27 1.27))))
  (property "AliExpress" "https://www.aliexpress.com/item/1005005945735199.html" (at 142.24 110.49 0) (hide yes) (show_name no) (do_not_autoplace no) (effects (font (size 1.27 1.27))))
  (property "LCSC" "C2906982" (at 142.24 110.49 0) (hide yes) (show_name no) (do_not_autoplace no) (effects (font (size 1.27 1.27))))
  (pin "1")
  (pin "2"))
 (symbol
  (lib_id "FRANK:C")
  (at 132.08 110.49 90)
  (unit 1)
  (body_style 1)
  (exclude_from_sim no)
  (in_bom yes)
  (on_board yes)
  (in_pos_files yes)
  (dnp no)
  (property "Reference" "C67" (at 133.35 106.68 90) (show_name no) (do_not_autoplace no) (effects (font (size 1.27 1.27)) (justify left)))
  (property "Value" "100nF" (at 134.62 114.3 90) (show_name no) (do_not_autoplace no) (effects (font (size 1.27 1.27)) (justify left)))
  (property "Footprint" "FRANK:C_0603_1608Metric" (at 135.89 109.5248 0) (hide yes) (show_name no) (do_not_autoplace no) (effects (font (size 1.27 1.27))))
  (property "Datasheet" "https://jlcpcb.com/api/file/downloadByFileSystemAccessId/8667086713681608704" (at 132.08 110.49 0) (hide yes) (show_name no) (do_not_autoplace no) (effects (font (size 1.27 1.27))))
  (property "Description" "Unpolarized capacitor" (at 132.08 110.49 0) (hide yes) (show_name no) (do_not_autoplace no) (effects (font (size 1.27 1.27))))
  (property "AliExpress" "https://www.aliexpress.com/item/33008008276.html" (at 132.08 110.49 0) (hide yes) (show_name no) (do_not_autoplace no) (effects (font (size 1.27 1.27))))
  (property "LCSC" "C14663" (at 132.08 110.49 0) (hide yes) (show_name no) (do_not_autoplace no) (effects (font (size 1.27 1.27))))
  (pin "1")
  (pin "2"))
 (symbol
  (lib_id "FRANK:BC850")
  (at 175.26 102.87 0)
  (unit 1)
  (body_style 1)
  (exclude_from_sim no)
  (in_bom yes)
  (on_board yes)
  (in_pos_files yes)
  (dnp no)
  (fields_autoplaced yes)
  (property "Reference" "Q3" (at 180.34 101.5999 0) (show_name no) (do_not_autoplace no) (effects (font (size 1.27 1.27)) (justify left)))
  (property "Value" "BC850" (at 180.34 104.1399 0) (show_name no) (do_not_autoplace no) (effects (font (size 1.27 1.27)) (justify left)))
  (property "Footprint" "FRANK:SOT-23" (at 180.34 104.775 0) (hide yes) (show_name no) (do_not_autoplace no) (effects (font (size 1.27 1.27)
    (italic yes)) (justify left)))
  (property "Datasheet" "https://jlcpcb.com/api/file/downloadByFileSystemAccessId/8589906454766653440" (at 175.26 102.87 0) (hide yes) (show_name no) (do_not_autoplace no) (effects (font (size 1.27 1.27)) (justify left)))
  (property "Description" "0.1A Ic, 45V Vce, NPN Transistor, SOT-23" (at 175.26 102.87 0) (hide yes) (show_name no) (do_not_autoplace no) (effects (font (size 1.27 1.27))))
  (property "AliExpress" "https://www.aliexpress.com/item/1005005008637286.html" (at 175.26 102.87 0) (hide yes) (show_name no) (do_not_autoplace no) (effects (font (size 1.27 1.27))))
  (property "LCSC" "C503377" (at 175.26 102.87 0) (hide yes) (show_name no) (do_not_autoplace no) (effects (font (size 1.27 1.27))))
  (pin "1")
  (pin "2")
  (pin "3"))
 (symbol
  (lib_id "FRANK:R")
  (at 124.46 115.57 0)
  (mirror y)
  (unit 1)
  (body_style 1)
  (exclude_from_sim no)
  (in_bom yes)
  (on_board yes)
  (in_pos_files yes)
  (dnp no)
  (property "Reference" "R40" (at 122.682 114.3578 0) (show_name no) (do_not_autoplace no) (effects (font (size 1.27 1.27)) (justify left)))
  (property "Value" "100R" (at 122.682 116.7821 0) (show_name no) (do_not_autoplace no) (effects (font (size 1.27 1.27)) (justify left)))
  (property "Footprint" "FRANK:R_0603_1608Metric" (at 126.238 115.57 90) (hide yes) (show_name no) (do_not_autoplace no) (effects (font (size 1.27 1.27))))
  (property "Datasheet" "https://jlcpcb.com/api/file/downloadByFileSystemAccessId/8579706114222985216" (at 124.46 115.57 0) (hide yes) (show_name no) (do_not_autoplace no) (effects (font (size 1.27 1.27))))
  (property "Description" "Resistor" (at 124.46 115.57 0) (hide yes) (show_name no) (do_not_autoplace no) (effects (font (size 1.27 1.27))))
  (property "AliExpress" "https://www.aliexpress.com/item/1005005945735199.html" (at 124.46 115.57 0) (hide yes) (show_name no) (do_not_autoplace no) (effects (font (size 1.27 1.27))))
  (property "LCSC" "C22775" (at 124.46 115.57 0) (hide yes) (show_name no) (do_not_autoplace no) (effects (font (size 1.27 1.27))))
  (pin "1")
  (pin "2"))
 (symbol
  (lib_id "FRANK:D")
  (at 154.94 102.87 0)
  (unit 1)
  (body_style 1)
  (exclude_from_sim no)
  (in_bom yes)
  (on_board yes)
  (in_pos_files yes)
  (dnp no)
  (fields_autoplaced yes)
  (property "Reference" "D3" (at 154.94 96.52 0) (show_name no) (do_not_autoplace no) (effects (font (size 1.27 1.27))))
  (property "Value" "1N4148" (at 154.94 99.06 0) (show_name no) (do_not_autoplace no) (effects (font (size 1.27 1.27))))
  (property "Footprint" "FRANK:D_SOD-323" (at 154.94 102.87 0) (hide yes) (show_name no) (do_not_autoplace no) (effects (font (size 1.27 1.27))))
  (property "Datasheet" "https://jlcpcb.com/api/file/downloadByFileSystemAccessId/8579707645122699264" (at 154.94 102.87 0) (hide yes) (show_name no) (do_not_autoplace no) (effects (font (size 1.27 1.27))))
  (property "Description" "Diode" (at 154.94 102.87 0) (hide yes) (show_name no) (do_not_autoplace no) (effects (font (size 1.27 1.27))))
  (property "Sim.Device" "D" (at 154.94 102.87 0) (hide yes) (show_name no) (do_not_autoplace no) (effects (font (size 1.27 1.27))))
  (property "Sim.Pins" "1=K 2=A" (at 154.94 102.87 0) (hide yes) (show_name no) (do_not_autoplace no) (effects (font (size 1.27 1.27))))
  (property "AliExpress" "https://www.aliexpress.com/item/1005005707644429.html" (at 154.94 102.87 0) (hide yes) (show_name no) (do_not_autoplace no) (effects (font (size 1.27 1.27))))
  (property "LCSC" "C2128" (at 154.94 102.87 0) (hide yes) (show_name no) (do_not_autoplace no) (effects (font (size 1.27 1.27))))
  (pin "2")
  (pin "1")))
